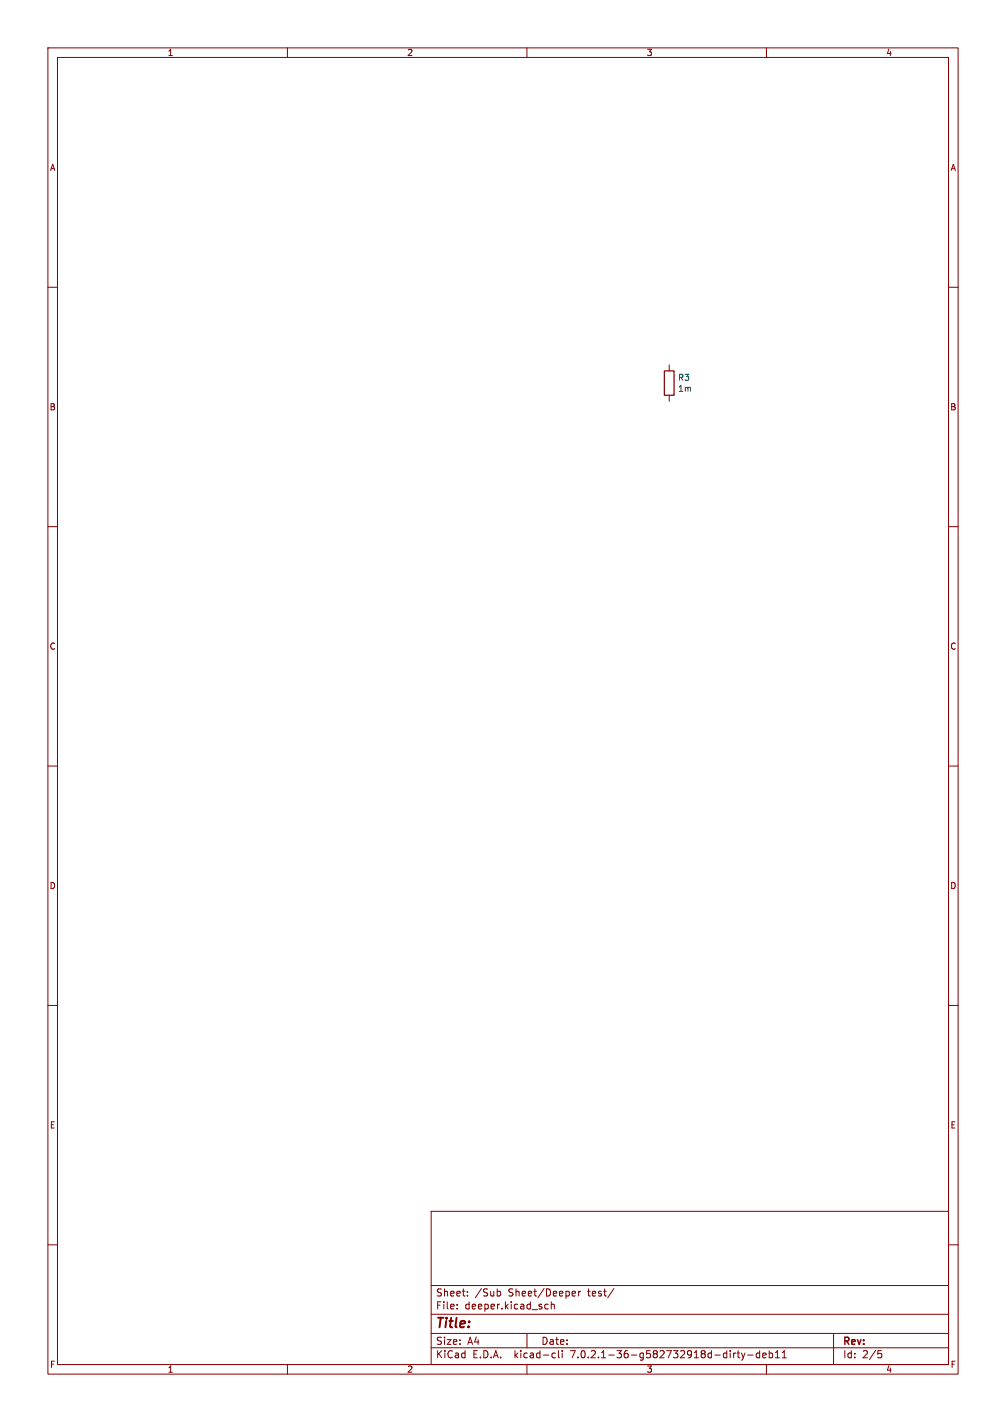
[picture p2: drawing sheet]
<svg xmlns="http://www.w3.org/2000/svg" width="210mm" height="297mm" viewBox="0 0 210 297" stroke-linecap="round" stroke-linejoin="round" font-family="sans-serif">
<g fill="none" stroke="#840000" stroke-width=".21">
<path d="M10 10h190v277h-190zM12 12h186v273h-186zM60 10v2M110 10v2M160 10v2M10 60h2M198 60h2M139.7 76.2v1.3M139.7 82.6v1.2M10 110h2M198 110h2M10 160h2"/>
<path d="M198 160h2M10 210h2M198 210h2M10 260h2M90 253h108v32h-108zM198 260h2M90 278.5h108M90 274.5h108M90 268.5h108M95.4 273.3v.1M95.4 272.5v.1M97.6 270.6v.1"/>
<path d="M97.6 269.8v.1M103.9 269.7l.5 .1 .1 .2-.1 .6-.5 .1M110 278.5v3M113.9 273.3h.5M113.9 272.5h.5M115.1 272.5l.2-.1 .4 .1v.9M115.1 271.9v1.5M119.6 269.7l.5 .1v.3l-.7 .1M120.1 270.6l-.5 .1M120.8 269.7v1M121.2 269.7l-.4 .3M128.1 269.1l-1.2 2"/>
<path d="M174 278.5v6.5M60 285v2M90 281.5h108M110 285v2M115.5 282.6l.4 .1M115.9 283.5l-.4 .1M116.6 282.1v1.3l.2 .2M117.4 282.1v.1M117.4 282.6v1M153.4 282.6h.2M153.9 282.6h.5M154.1 282.1v1.3l.3 .2"/>
<path d="M154.8 282.6l.4 1M155.2 283.6l-.4 .5M155.5 282.6l-.3 1M156.1 283h1.1M158.6 282.7l-.4-.1-.3 .3 .1 .6h.6M158.6 282.1v1.5M159.2 283.1l.7-.1v-.3l-.5-.1-.2 .2 .1 .7h.6M160 285v2M160.6 282.7l.4-.1 .3 .3-.1 .6h-.6M160.6 282.1v1.5M161.9 283.6h.8M161.9 282.5l.4-.4v1.5"/>
<path d="M163.3 283.6h.9M163.3 282.5l.4-.4v1.5M183.3 282.1h.7M183.4 282.7h.4l.3 .3-.2 .5-.5 .1"/>
</g>
<path d="M138.7 77.5h2v5.1h-2z" fill="none" stroke="#840000" stroke-width=".25"/>
<text font-size="2.8" fill="#840000" x="91" y="277.8">Title:</text>
<g font-size="2.1" fill="#840000">
<text x="91" y="273.6">File:</text>
<text x="91" y="270.9">Sheet:</text>
<text x="97" y="273.6">deeper.kicad_sch</text>
<text x="99.2" y="270.9">/Sub</text>
<text x="106.1" y="270.9">Sheet/Deeper</text>
<text x="122.8" y="270.9">test/</text>
<text x="91" y="281">Size:</text>
<text x="97.6" y="281">A4</text>
<text x="113" y="281">Date:</text>
<text x="176" y="281.2">Rev:</text>
<text x="91" y="283.8">KiCad</text>
<text x="98.7" y="283.8">E.D.A.</text>
<text x="107.4" y="283.8">kicad-cli</text>
<text x="119.2" y="283.8">7.0.2.1-36-g582732918d-dirty-deb11</text>
<text x="176" y="283.8">Id:</text>
<text x="180" y="283.8">2/5</text>
</g>
<g font-size="1.8" fill="#840000">
<text x="35" y="11.8">1</text>
<text x="85" y="11.8">2</text>
<text x="135" y="11.8">3</text>
<text x="185" y="11.8">4</text>
<text x="10.4" y="35.8">A</text>
<text x="198.4" y="35.8">A</text>
<text x="10.3" y="85.8">B</text>
<text x="198.3" y="85.8">B</text>
<text x="10.3" y="135.8">C</text>
<text x="198.3" y="135.8">C</text>
<text x="10.3" y="185.8">D</text>
<text x="198.3" y="185.8">D</text>
<text x="10.4" y="235.8">E</text>
<text x="198.4" y="235.8">E</text>
<text x="10.4" y="285.8">F</text>
<text x="35" y="286.8">1</text>
<text x="85" y="286.8">2</text>
<text x="135" y="286.8">3</text>
<text x="185" y="286.8">4</text>
<text x="198.4" y="285.8">F</text>
</g>
<g font-size="1.8" fill="#006464">
<text x="141.5" y="79.7">R3</text>
<text x="141.5" y="82">1m</text>
</g>
</svg>
